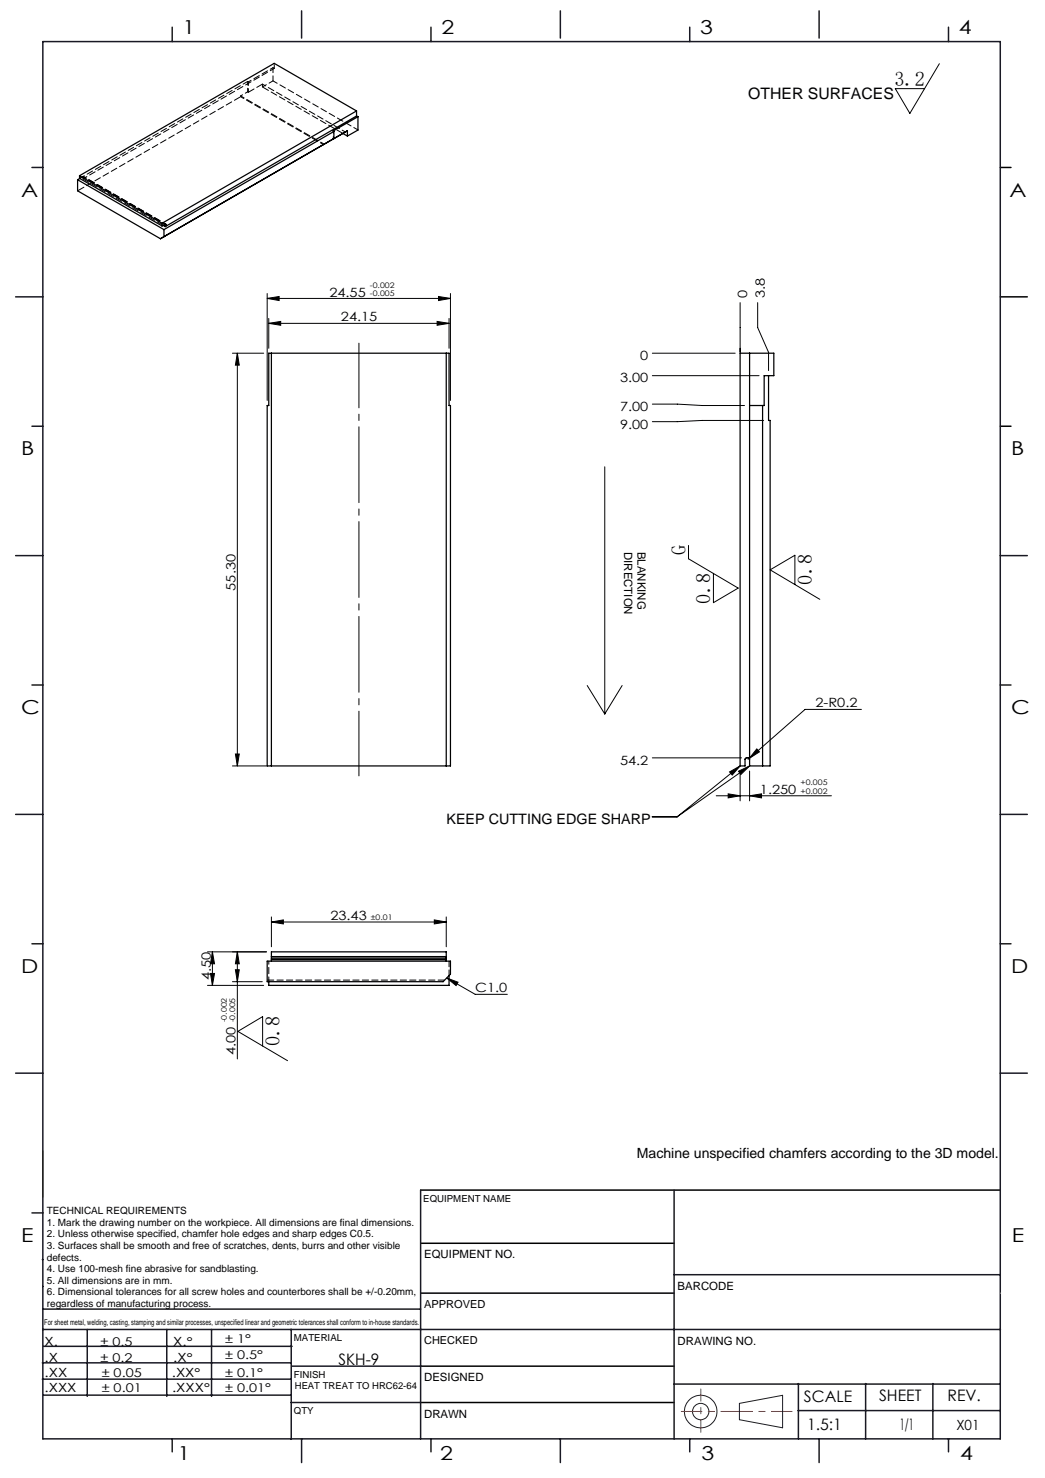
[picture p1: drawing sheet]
<svg xmlns="http://www.w3.org/2000/svg" width="210mm" height="297mm" viewBox="0 0 210 297" stroke-linecap="round" stroke-linejoin="round" font-family="sans-serif">
<g fill="none" stroke="#000" stroke-width=".2">
<path d="M188.8 12.8l-6 10-2.9-5h5.9M53.7 60l2.4-.4v.8zM53.7 59v21.5M53.7 60h36.8M88.1 59.6l2.4 .4-2.4 .4zM90.5 59v21.5M46.7 71h6.3M47.7 71v82.9M47.7 71l.4 2.4h-.8zM54 65l2.4-.4v.8zM54 64v6M54 65h36.2"/>
<path d="M87.8 64.6l2.4 .4-2.4 .4zM90.2 64v6M131.1 71h16.6M131.1 75.5h21.4M148.7 60.8v10M152.3 60.8v5l2.1 5v3.7M121.5 93.8v49.7M131.1 81.2h5l5 .3h8.5M153.5 84.5h-12.4l-5 .2h-5M138.4 109.6v2.7l9.9 5.9-4.9 2.9v-5.9M159.7 117.5v-5.9l-4.9 2.9 9.9 5.9M118 137.8l3.5 5.7"/>
<path d="M125 137.8l-3.5 5.7M46.7 153.9h6.9M47.3 151.5h.8l-.4 2.4zM131.1 152.3h17.9M143.9 159.9h23.2M146.3 159.5l2.4 .4-2.4 .4zM146.6 155.1l2.1-1.2-1.6 1.8zM148.4 155l2.2-1.1-1.7 1.7zM148.7 153.9l-12.6 10.2M148.7 154.9v6M150.6 152.4l-.3 .2M150.6 153.9l-14.5 10.2"/>
<path d="M150.6 159.9l2.4-.4v.8zM150.6 154.9v6M152.1 150.5l.5 .6-2 1.3zM173.1 142.6h-11.3l-11.2 9.8M131.1 164.1h5M41.7 198h11.3M41.7 191.3h11.9M42.3 195.6h.8l-.4 2.4zM42.7 191.3v6.7M42.7 191.3l.4 2.4h-.8zM46.7 197.3h6M47.3 194.9h.8l-.4 2.4z"/>
<path d="M47.7 191.3v21.5M47.7 191.3l.4 2.4h-.8zM54.5 185.3l2.4-.4v.8zM54.5 184.3v5.9M54.5 185.3h35.2M87.3 184.9l2.4 .4-2.4 .4zM89.7 184.3v5.9M89.8 196.5l2.2 .9-.3 .6zM89.8 196.5l5.7 3.3h6.5M52.8 210.2v-5.9l-5 3 10 5.8"/>
</g>
<g fill="none" stroke="#191924" stroke-width=".2">
<path d="M8.6 231.2v9.4M148.6 282l8.7-1.6v6.5l-8.7-1.6z"/>
<circle cx="140.8" cy="283.7" r="3.3"/>
<circle cx="140.8" cy="283.7" r="1.64"/>
</g>
<path d="M72.1 155.9v-86.9" fill="none" stroke="#000" stroke-width=".2" stroke-dasharray="15.2 1.3 1.3 1.3" stroke-dashoffset="2.2"/>
<path d="M201 33.7h2.2M201 59.7h5.4M201 85.7h2.2M84.5 239.1h116.5M84.6 259.9h50.9M84.6 249.8h50.9M84.6 274.5h50.9M84.5 281.8h51" fill="none" stroke="#000" stroke-width=".3"/>
<path d="M136.9 283.6h22.3" fill="none" stroke="#f00" stroke-width=".2" stroke-dasharray="6.3 1.3 1.3 1.3" stroke-dashoffset="2.2"/>
<path d="M140.8 287.8v-8.7" fill="none" stroke="#f00" stroke-width=".2" stroke-dasharray="6.3 1.3 1.3 1.3" stroke-dashoffset="3.9"/>
<g fill="none" stroke="#191924" stroke-width=".3">
<path d="M8.6 8.4h192.4v280.7h-192.4zM34.6 5.5v2.9M60.6 2.2v5.5M86.6 5.5v2.9M112.6 2.2v5.5M138.6 5.5v2.9M164.6 2.2v5.5M190.6 5.5v2.9M6.4 33.7h2.2M3.1 59.7h5.5M6.4 85.7h2.2M3.1 111.7h5.5"/>
<path d="M201 111.7h5.4M6.4 137.7h2.2M201 137.7h2.2M3.1 163.7h5.5M201 163.7h5.4M6.4 189.6h2.2M201 189.6h2.2M3.1 215.6h5.5M201 215.6h5.4M84.5 239.1v50M135.5 239.1v50M6.4 243.7h2.2"/>
<path d="M8.5 253.1h.1M8.6 258.5h.1M135.5 256.1h65.5M8.5 277.1h49.9M8.5 273.9h49.9M8.6 267.2h192.4M8.6 263.1h75.9M8.8 270.5h49.9M17.5 267.2v13.4M33.5 267.2v13.4M42.5 267.2v13.4M58.5 267.2v22"/>
<path d="M58.6 274.5h26M135.5 278.1h65.5M160.4 278v11.1M174 278v11.1M187.5 278v11.1M8.8 280.3h49.7M34.6 289.1v2.6M58.5 281.8h26M60.6 289.1v4.8M86.6 289.1v2.6M112.6 289.1v4.8M138.6 289.1v2.6"/>
<path d="M160.4 283.5h40.5M164.6 289.1v4.8M190.6 289.1v2.6"/>
</g>
<path d="M201 259.9h.1" fill="none" stroke="#c0c0c0" stroke-width=".2"/>
<g fill="#000">
<path d="M87.8 64.6l2.4 .4-2.4 .4zM54 65l2.4-.4v.8z"/>
<path d="M146.6 155.1l2.1-1.2-1.6 1.8zM148.4 155l2.2-1.1-1.7 1.7z"/>
<path d="M146.3 159.5l2.4 .4-2.4 .4zM150.6 159.9l2.4-.4v.8z"/>
<path d="M42.3 195.6h.8l-.4 2.4zM42.7 191.3l.4 2.4h-.8zM47.3 151.5h.8l-.4 2.4zM47.7 71l.4 2.4h-.8z"/>
<path d="M47.3 194.9h.8l-.4 2.4zM47.7 191.3l.4 2.4h-.8z"/>
<path d="M54.5 185.3l2.4-.4v.8zM87.3 184.9l2.4 .4-2.4 .4z"/>
<path d="M89.8 196.5l2.2 .9-.3 .6zM53.7 60l2.4-.4v.8zM88.1 59.6l2.4 .4-2.4 .4zM152.1 150.5l-1.5 1.9 2-1.3z"/>
</g>
<g fill="none" stroke="#000" stroke-width=".25">
<path d="M15.6 36.1v2.2l16.6 9.7M15.6 36.1l17.3 10M16 35.3v.5l16.6 9.6M16 35.3l16.6 9.6M16 35.9l-.4 .2M67.1 26.4l-34.2 19.7M67.1 26.4v1.4M67.1 27.8l-34.9 20.2M67.1 27.8l-.1 .1M68.9 26.8l.9 .5M69.8 26.3l-4.8 2.8M69.8 26.3l-.4 .2"/>
<path d="M69.8 26.3v1M71.6 22.3v1M71.6 23.3l-38.4 22.2M71.6 22.3l-39 22.6M71.6 22.3l-16.5-9.6-39.1 22.6M71.6 23.3l.3 .2M71.9 23.5l-4.9 2.8 .1 .1M71.9 23.5v2.6l-2.1 1.2M32.6 44.9v.5M32.8 45.3l.4 .2M32.9 46.1v1.5l-.7 .4M33.1 45.1l.2 .2"/>
<path d="M33.2 45l.1 .1M33.2 45l-.6 .4M33.3 45.3l-.1 .2M33.3 45.1v.2M54 71h36.2v10.5h.3v72.4h-36.8v-72.4h.3zM54.5 71v82.9M89.7 71v82.9M150.6 71v82.9h4.2v-69.4h-.4v-9M150.6 81.5h3v-6h1.9v-4.5h-6.8v82.9h1v-1.4l.2-.2h.5l.2 .3M153.2 81.5v72.4M53.7 193.1h36.8v2.7l-1.5 1.5h-35.3zM54.5 192.8v.3"/>
<path d="M54.5 192.2v.3M54.5 192.2v-.9h35.2v.9M54.5 192.5v.3M54.5 192.2h35.2M54.5 192.8h35.2M54.5 192.5h35.2M89.7 192.8v.3M89.7 192.2v.3M89.7 192.5v.3M90.2 196.1v1.9h-36.2v-.7"/>
</g>
<path d="M48.4 19.3v.1M49.8 18.5h.1M49.9 16.5l-.1-.1M49.9 18.5l2.8-1.6M52.7 17.5v-.6M55.1 13.7l-.2-.1M16.6 35.5h.2M16.8 35.7l-.2 .3M16.8 35.7v-.2M54 197.2v-.3M89.3 196.9h-35.6" fill="none" stroke="#000" stroke-width=".2" stroke-dasharray="1.3 .6"/>
<path d="M90.2 193.1v2.9" fill="none" stroke="#000" stroke-width=".2" stroke-dasharray="1.3 .6" stroke-dashoffset=".1"/>
<path d="M49.9 16.5l5-2.9M16.6 35.5l16.6 9.5M33.3 45l-16.6-9.5M54 196.9v-3.8" fill="none" stroke="#000" stroke-width=".2" stroke-dasharray="1.3 .6" stroke-dashoffset=".6"/>
<path d="M49.8 16.4l-33.8 19.4" fill="none" stroke="#000" stroke-width=".2" stroke-dasharray="1.3 .6" stroke-dashoffset=".2"/>
<path d="M54.9 16.3l17 9.8M54.9 13.6v2.7M16.6 36l38.5-22.3" fill="none" stroke="#000" stroke-width=".2" stroke-dasharray="1.3 .6" stroke-dashoffset=".3"/>
<path d="M52.7 17.5l2.2-1.2M16 35.8l.6-.3" fill="none" stroke="#000" stroke-width=".2" stroke-dasharray="1.3 .6" stroke-dashoffset=".4"/>
<path d="M48.4 19.4l-32.8 18.9" fill="none" stroke="#000" stroke-width=".2" stroke-dasharray="1.3 .6" stroke-dashoffset="-.2"/>
<path d="M48.4 19.3l1.4-.8M16.8 35.7l16.3 9.4M67 26.3v1.6" fill="none" stroke="#000" stroke-width=".2" stroke-dasharray="1.3 .6" stroke-dashoffset=".8"/>
<path d="M49.8 16.4v2.1M49.9 18.5v-2M52.7 16.9l16.7 9.6M55.1 13.7v-1M65 29l-16.6-9.6M65.1 29l-16.7-9.7" fill="none" stroke="#000" stroke-width=".2" stroke-dasharray="1.3 .6" stroke-dashoffset=".5"/>
<path d="M68.9 26.8l-16.2-9.3M32.8 45.3l-16.2-9.3" fill="none" stroke="#000" stroke-width=".2" stroke-dasharray="1.3 .6" stroke-dashoffset="-.1"/>
<path d="M33.2 45l-16.4-9.5" fill="none" stroke="#000" stroke-width=".2" stroke-dasharray="1.3 .6" stroke-dashoffset=".7"/>
<g font-size="4.1">
<text x="179.7" y="17.2">3.2</text>
<text x="137.8" y="111.6" transform="rotate(-90 137.8 111.6)">G</text>
<text x="163.2" y="117.5" transform="rotate(-90 163.2 117.5)">0.8</text>
<text x="142.8" y="121.3" transform="rotate(-90 142.8 121.3)">0.8</text>
<text x="56.2" y="210.2" transform="rotate(-90 56.2 210.2)">0.8</text>
</g>
<g font-size="3.9">
<text x="36.7" y="6.9">1</text>
<text x="88.7" y="6.9">2</text>
<text x="140.7" y="6.9">3</text>
<text x="192.7" y="6.9">4</text>
<text x="4.2" y="39.5">A</text>
<text x="202.9" y="39.5">A</text>
<text x="4.2" y="91.5">B</text>
<text x="203.2" y="91.5">B</text>
<text x="4.2" y="143.5">C</text>
<text x="203.2" y="143.5">C</text>
<text x="4.2" y="195.5">D</text>
<text x="203.2" y="195.5">D</text>
<text x="4.2" y="249.6">E</text>
<text x="203.3" y="249.6">E</text>
<text x="35.7" y="293.4">1</text>
<text x="88.4" y="293.4">2</text>
<text x="141" y="293.4">3</text>
<text x="193" y="293.4">4</text>
</g>
<g font-size="3.2">
<text x="150.4" y="20">OTHER SURFACES</text>
<text x="68" y="274.2">SKH-9</text>
<text x="161.6" y="281.7">SCALE</text>
<text x="176.7" y="281.5">SHEET</text>
<text x="190.4" y="281.5">REV.</text>
<text x="162.2" y="287.3">1.5:1</text>
<text x="180.8" y="287.3">1/1</text>
</g>
<text font-size="2.9" x="89.7" y="165.6">KEEP CUTTING EDGE SHARP</text>
<g font-size="2.8">
<text x="128" y="232.7">Machine unspecified chamfers according to the 3D model.</text>
<text x="192.2" y="287.3">X01</text>
</g>
<g font-size="2.6">
<text x="66.2" y="59.6">24.55</text>
<text x="150.2" y="60" transform="rotate(-90 150.2 60)">0</text>
<text x="153.7" y="60" transform="rotate(-90 153.7 60)">3.8</text>
<text x="68.5" y="64.6">24.15</text>
<text x="124.6" y="76.8">3.00</text>
<text x="128.7" y="72.3">0</text>
<text x="124.6" y="82.6">7.00</text>
<text x="124.6" y="86.1">9.00</text>
<text x="47.4" y="118.7" transform="rotate(-90 47.4 118.7)">55.30</text>
<text x="163.9" y="142.2">2-R0.2</text>
<text x="124.6" y="153.6">54.2</text>
<text x="152.7" y="159.5">1.250</text>
<text x="66.4" y="184.9">23.43</text>
<text x="42.4" y="197" transform="rotate(-90 42.4 197)">4.50</text>
<text x="95.5" y="199.4">C1.0</text>
<text x="47.4" y="212" transform="rotate(-90 47.4 212)">4.00</text>
</g>
<g font-size="2.5">
<text x="8.9" y="273.6">.X</text>
<text x="8.9" y="270.4">X.</text>
<text x="34.8" y="273.7">.X°</text>
<text x="34.8" y="270.5">X.°</text>
<text x="9" y="276.7">.XX</text>
<text x="9" y="279.7">.XXX</text>
<text x="34.5" y="276.7">.XX°</text>
<text x="34.6" y="279.8">.XXX°</text>
</g>
<g font-size="2.4">
<text x="45.2" y="270">± 1°</text>
<text x="20.2" y="270.4">± 0.5</text>
<text x="20.2" y="273.7">± 0.2</text>
<text x="45.2" y="273.2">± 0.5°</text>
<text x="20.4" y="279.7">± 0.01</text>
<text x="20.4" y="276.7">± 0.05</text>
<text x="45.2" y="276.7">± 0.1°</text>
<text x="45.2" y="279.7">± 0.01°</text>
</g>
<g font-size="2.3">
<text x="125.4" y="110.9" transform="rotate(90 125.4 110.9)">DIRECTION</text>
<text x="128.1" y="110.9" transform="rotate(90 128.1 110.9)">BLANKING</text>
<text x="85.2" y="252.9">EQUIPMENT NO.</text>
<text x="136.2" y="259.2">BARCODE</text>
<text x="136.2" y="270.2">DRAWING NO.</text>
<text x="85.2" y="277.6">DESIGNED</text>
<text x="85.2" y="284.9">DRAWN</text>
</g>
<g font-size="2.2">
<text x="85.2" y="262.8">APPROVED</text>
<text x="85.2" y="270.1">CHECKED</text>
</g>
<g font-size="2">
<text x="9.4" y="244">TECHNICAL REQUIREMENTS</text>
<text x="9.4" y="246.3">1. Mark the drawing number on the workpiece. All dimensions are final dimensions.</text>
<text x="9.4" y="248.6">2. Unless otherwise specified, chamfer hole edges and sharp edges C0.5.</text>
<text x="9.4" y="251">3. Surfaces shall be smooth and free of scratches, dents, burrs and other visible</text>
<text x="9.4" y="253.3">defects.</text>
<text x="9.4" y="255.6">4. Use 100-mesh fine abrasive for sandblasting.</text>
<text x="9.4" y="258">5. All dimensions are in mm.</text>
<text x="9.4" y="260.3">6. Dimensional tolerances for all screw holes and counterbores shall be +/-0.20mm,</text>
<text x="9.4" y="262.6">regardless of manufacturing process.</text>
</g>
<g font-size="1.9">
<text x="85.1" y="241.5">EQUIPMENT NAME</text>
<text x="59.1" y="269.5">MATERIAL</text>
<text x="59.1" y="276.9">FINISH</text>
<text x="59.2" y="279.2">HEAT TREAT TO HRC62-64</text>
<text x="59.1" y="284.2">QTY</text>
</g>
<text font-size="1.6" x="8.9" y="266.2">For sheet metal, welding, casting, stamping and similar processes, unspecified linear and geometric tolerances shall conform to in-house standards.</text>
<g font-size="1.5">
<text x="74.3" y="57.8">-0.002</text>
<text x="74.3" y="59.5">-0.005</text>
<text x="160.8" y="157.8">+0.005</text>
<text x="160.8" y="159.5">+0.002</text>
<text x="74.5" y="184.8">±0.01</text>
<text x="45.6" y="205.5" transform="rotate(-90 45.6 205.5)">-0.002</text>
<text x="47.3" y="205.5" transform="rotate(-90 47.3 205.5)">-0.005</text>
</g>
</svg>
